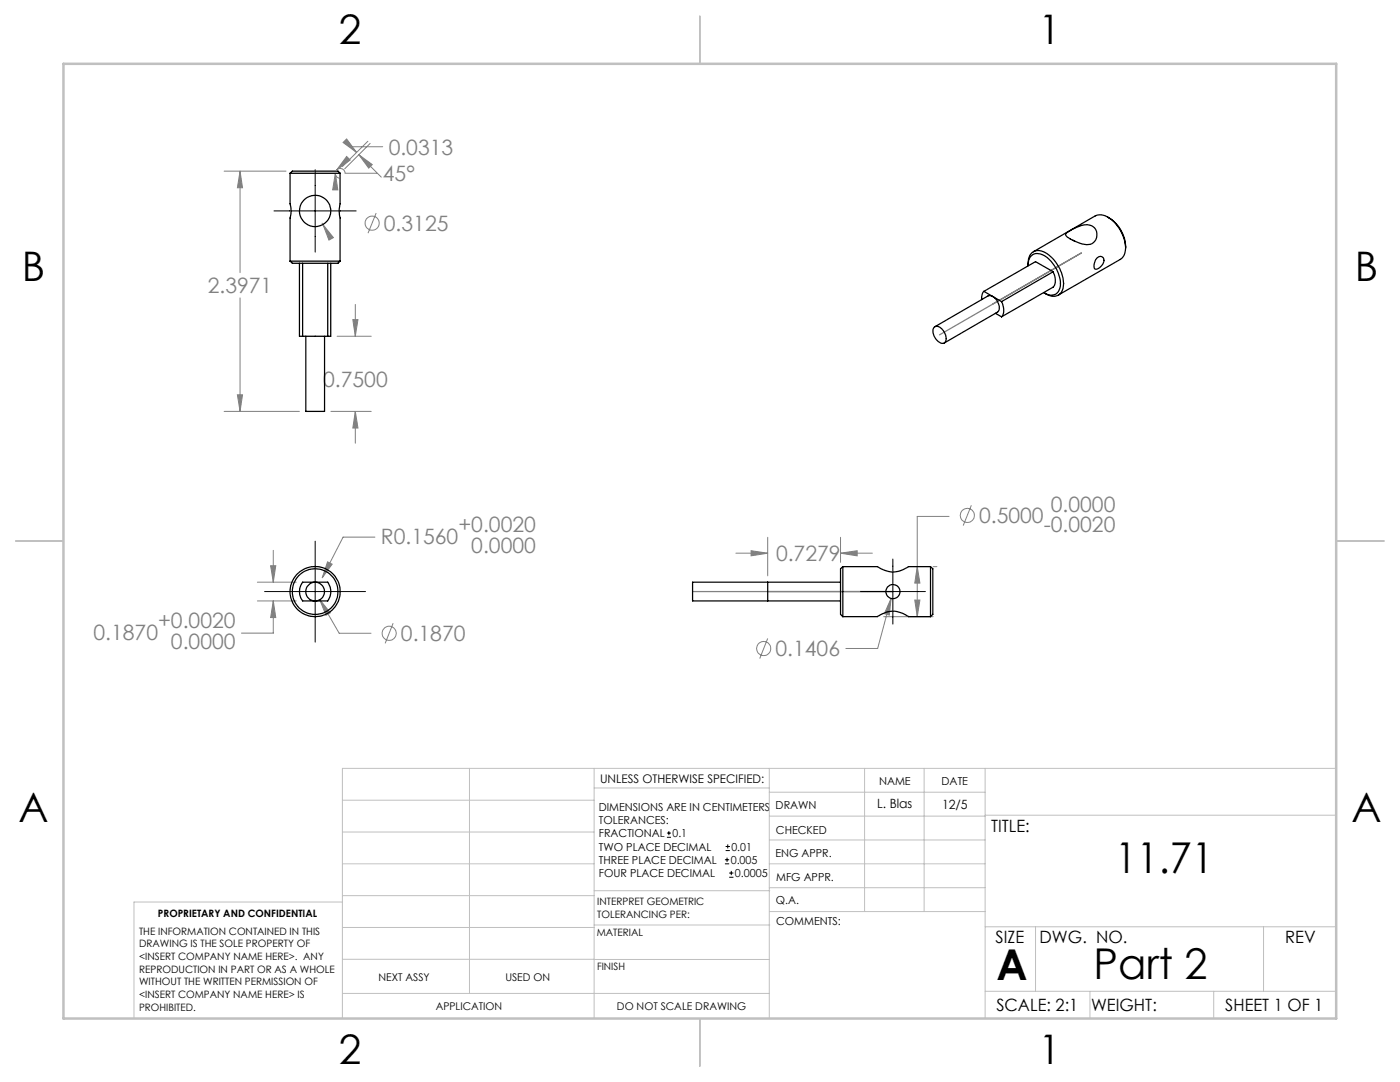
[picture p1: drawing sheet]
<svg xmlns="http://www.w3.org/2000/svg" width="279mm" height="216mm" viewBox="0 0 279 216" stroke-linecap="round" stroke-linejoin="round" font-family="sans-serif">
<g fill="none" stroke="#808080" stroke-width=".2">
<path d="M44.7 34.1h12.4M47.9 34.1v20.3M47.9 34.1l.5 3.4h-1zM66.9 34.6l.5 3.3h-1zM66.9 34.6a.95 .95 0 0 0 .8 1M67.2 33.9a.97 .97 0 0 1 1.1-.2 .97 .97 0 0 1 .6 .9h6.3M68.5 28.4l.7-.7 2 2.7zM69.2 31.2l.7 .7-2.7 2zM71.6 30.9l4.5 4.4M71.6 30.9l2.7 1.9-.7 .7zM73.4 28.2l-5.1 5M73.9 28.6l-5.1 5.1"/>
<path d="M76.4 29.3h-6.4l1.2 1.1M47.9 59.4v22.7M64.3 44.5l.2 .3M64.5 44.8l2 2.6-.8 .5zM75.1 42.5l-1.7 4M47.4 78.8h1l-.5 3.3zM67.3 67.1h6.8M70.4 63.8h1l-.5 3.3zM70.9 60.7v6.4M44.7 82.1h15.1M66 82.1h8.1M70.9 82.1v6.3"/>
<path d="M70.9 82.1l.5 3.3h-1zM51.4 119.9h7.7M51.4 116.2h7.7M54 112.9h1l-.5 3.3zM54.5 119.9v6.4h-6.3M54.5 109.8v6.4M54.5 119.9l.5 3.3h-1zM63.8 119.7l3.9 6.7h6.3M63.8 119.7l2.1 2.6-.8 .5zM65.4 112.1l.9 .5-2 2.7zM74.8 107.2h-6.3l-4.2 8.1M146.9 110.4h6.3"/>
<path d="M149.9 109.9l3.3 .5-3.3 .5zM153.2 107.2v7.7M167.7 107.2v5M167.7 110.4h6.4M167.7 110.4l3.4-.5v1zM177.8 119.4l-.3 3.3-1-.3zM177.8 119.4l-2.6 10h-6.4M182.6 119.7h1l-.5 3.3zM183.1 113.1l.5 3.2h-1zM186.2 113.1h.8M189.4 103h-6.3v20M193.9 100.8l-1.7 4.1"/>
<path d="M78.5 124.4l-1.6 4M153.2 127.4l-1.6 4M176.4 123h9.8"/>
<circle cx="74.3" cy="44.5" r="1.4"/>
<circle cx="193.1" cy="102.8" r="1.4"/>
<circle cx="77.7" cy="126.4" r="1.41"/>
<circle cx="152.4" cy="129.4" r="1.4"/>
</g>
<g fill="none" stroke="#000" stroke-width=".2">
<path d="M62.9 33.9v16.4M54.7 42.1h16.4M52.8 118h20.2M62.9 108v20.1M171.7 118h13M178.2 111.5v13M133.1 167.1h.8M133.1 166.2h.8M133.5 165.8v.9M144.7 172.4h.8M144.7 171.6h.8M144.8 169.7h.9"/>
<path d="M144.8 168.9h.9M145.1 171.1v.9M145.2 168.5v.8M145.5 175h.9M145.5 174.2h.9M145.9 173.8v.8"/>
</g>
<g fill="none" stroke="#c0c0c0" stroke-width=".2">
<path d="M68.3 159.7h50.3M93.7 153.3v44.9M118.6 153.3v49.9M118.6 157.2h34.9M153.5 153.3v49.9M153.5 158.1h43.1M172.5 153.3v28.6M184.4 153.3v28.6M196.6 153.3v49.9M266.7 153.3h-198.4v49.9M68.3 178.7h50.3M68.3 172.4h50.3"/>
<path d="M68.3 166h50.3M68.3 180h-41.6v23.2M118.6 177.7h35M153.5 167.6h43.1M153.5 162.8h43.1M153.5 172.4h43.1M153.5 177.1h43.1M196.6 162.7h70.1M68.3 198.2h85.2M68.3 191.4l85.2 .1M68.3 185.1h50.3M118.6 184.6h35"/>
<path d="M153.6 181.9h43M196.6 197.8h70.1M196.6 184.9h70.1M206.7 184.9v12.9M217.5 197.8v5.4M242.2 197.8v5.4M252.2 184.9v12.9"/>
</g>
<path d="M139.7 3.2v9.5M3.1 107.9h9.6M266.7 107.9h9.5M139.7 203.2v9.6" fill="none" stroke="#c0c0c0" stroke-width=".25"/>
<path d="M12.7 12.7h254v190.5h-254z" fill="none" stroke="#c0c0c0" stroke-width=".5"/>
<path d="M215.8 50.5l-28.3 16.3M138.2 118h40" fill="none" stroke="#808080" stroke-width=".25"/>
<path d="M47.4 78.8h1l-.5 3.3zM47.9 34.1l.5 3.4h-1zM64.5 44.8l1.2 3.1 .8-.5zM71.6 30.9l2.7 1.9-.7 .7zM68.5 28.4l.7-.7 2 2.7zM69.2 31.2l.7 .7-2.7 2zM66.9 34.6l.5 3.3h-1zM70.9 82.1l.5 3.3h-1zM70.4 63.8h1l-.5 3.3zM65.4 112.1l-1.1 3.2 2-2.7zM63.8 119.7l1.3 3.1 .8-.5zM54.5 119.9l.5 3.3h-1zM54 112.9h1l-.5 3.3zM149.9 109.9l3.3 .5-3.3 .5zM167.7 110.4l3.4-.5v1zM177.8 119.4l-1.3 3 1 .3zM182.6 119.7h1l-.5 3.3zM183.1 113.1l.5 3.2h-1z" fill="#808080"/>
<g fill="none" stroke="#000" stroke-width=".25">
<path d="M57.9 34.6h10M57.9 34.6v6.1a4.8 4.8 0 0 1 0 2.8v8.6M57.9 34.6l.4-.5h9.2l.4 .5M67.9 34.6v6.1a5.7 5.7 0 0 0 0 2.8v8.6M57.9 52.1h10M57.9 52.1l.4 .4h9.2l.4-.4M59.8 52.5v14.6h.6M60.4 52.5v14.6M65.4 52.5v14.6M66 52.5v14.6h-.6M196.4 58.1a2.08 2.08 0 0 0-.5 1.7M196.4 58.1l3.5 2.1"/>
<path d="M205.2 52.9a2.45 2.45 0 0 1 1.6-2.9 4.9 4.9 0 0 1 4.3 3 5.7 5.7 0 0 1 .7 5.3 2.3 2.3 0 0 1-3.4 .2M205.2 53a1.97 1.97 0 0 1 2.1-2.4 6.3 6.3 0 0 1 4.2 5 2.64 2.64 0 0 1-1 3.2 2.35 2.35 0 0 1-2.2-.4M206.2 50.2l12.4-7.1a3.3 3.3 0 0 1 3.7 1.1 7.4 7.4 0 0 1 2.2 6.2l-.5 1-.4 .4-12.4 7.1M210.2 54.2a2.92 2.92 0 0 1 0 3.1l-10.3 5.9M210.2 54.2l-10.3 6M210.2 54.2l-3.5-2-10.3 5.9M212.8 46.5l.7-.4a6.6 6.6 0 0 1 3.9-1.2 2.03 2.03 0 0 1 1.4 2.7 2.03 2.03 0 0 1-2.8 1.1 6 6 0 0 1-3.3-1.9zM214.1 47.9l.4 .3M219 51.4a.81 .81 0 0 1 1.1 0 .81 .81 0 0 1 .1 1.1 1.57 1.57 0 0 1-1.7 1.2 2.15 2.15 0 0 1 .5-2.3zM221.1 43.3a7.1 7.1 0 0 1 3.5 6.2M60.4 67.1h5M61 67.1v15h3.8v-15"/>
<path d="M186.4 65.4a1.26 1.26 0 0 1 1.9 .6 1.98 1.98 0 0 1 .2 2.4 1.63 1.63 0 0 1-2-1.2 1.89 1.89 0 0 1-.1-1.8zM186.6 65.2l10.6-6.1a1.98 1.98 0 0 1 2.2 1.8 1.14 1.14 0 0 1-.4 1.4l-10.5 6.1M198.6 62.5l1.3 .7M199.9 60.2a2.87 2.87 0 0 1 0 3M60.4 116.2h5a3.2 3.2 0 0 1 0 3.7h-5a3.1 3.1 0 0 1 0-3.7zM153.2 116.2v3.7M167.7 116.2h-29.5v3.7h29.5M168.2 113.1v9.9M168.2 113.1h6.9a5 5 0 0 0 6.2 0h4.4M168.2 113.1l-.5 .4v9.1l.5 .4M185.7 113.1v9.9M185.7 113.1l.5 .4v9.1l-.5 .4"/>
<path d="M168.2 123h6.9a5 5 0 0 1 6.2 0h4.4"/>
<circle cx="62.9" cy="42.1" r="3.1"/>
<circle cx="62.9" cy="118.1" r="5"/>
<circle cx="62.9" cy="118.1" r="1.88"/>
<circle cx="62.9" cy="118" r="4.6"/>
<circle cx="178.2" cy="118.1" r="1.4"/>
</g>
<g font-size="8.5">
<text x="222.5" y="174.2">11.71</text>
<text x="198.9" y="195.5">A</text>
<text x="218.2" y="195.4">Part 2</text>
</g>
<g font-size="8.1">
<text x="67.6" y="8.9">2</text>
<text x="207.3" y="8.9">1</text>
<text x="4.4" y="56.2">B</text>
<text x="270.4" y="56.2">B</text>
<text x="3.7" y="164.1">A</text>
<text x="269.7" y="164.1">A</text>
<text x="67.6" y="212.4">2</text>
<text x="207.3" y="212.4">1</text>
</g>
<g font-size="4.2" fill="#808080">
<text x="77.6" y="30.9">0.0313</text>
<text x="76.4" y="36.1">45°</text>
<text x="76.6" y="46.1">0.3125</text>
<text x="41.5" y="58.5">2.3971</text>
<text x="64.5" y="77.2">0.7500</text>
<text x="91.5" y="106.2">+0.0020</text>
<text x="195.4" y="104.4">0.5000</text>
<text x="208.3" y="106.2">-0.0020</text>
<text x="209.7" y="102.1">0.0000</text>
<text x="76" y="108.5">R0.1560</text>
<text x="94.1" y="110.3">0.0000</text>
<text x="154.9" y="112">0.7279</text>
<text x="31.6" y="125.4">+0.0020</text>
<text x="18.7" y="127.7">0.1870</text>
<text x="34.1" y="129.5">0.0000</text>
<text x="80" y="127.9">0.1870</text>
<text x="154.8" y="130.9">0.1406</text>
</g>
<g font-size="3.4">
<text x="197.8" y="166">TITLE:</text>
<text x="198.7" y="188.1">SIZE</text>
<text x="207.5" y="188.1">DWG. NO.</text>
<text x="256.5" y="188.2">REV</text>
<text x="198.8" y="201.7">SCALE: 2:1</text>
<text x="217.7" y="201.8">WEIGHT:</text>
<text x="244.5" y="201.7">SHEET 1 OF 1</text>
</g>
<g font-size="2.5">
<text x="175.1" y="161.3">L. Blas</text>
<text x="188" y="161.4">12/5</text>
</g>
<text font-size="2.4" x="119.8" y="156.2">UNLESS OTHERWISE SPECIFIED:</text>
<g font-size="2.2">
<text x="119.5" y="161.8">DIMENSIONS ARE IN CENTIMETERS</text>
<text x="154.8" y="161.4">DRAWN</text>
<text x="175.4" y="156.6">NAME</text>
<text x="187.9" y="156.7">DATE</text>
<text x="119.5" y="164.4">TOLERANCES:</text>
<text x="119.5" y="167.1">FRACTIONAL</text>
<text x="134.2" y="167.1">0.1</text>
<text x="154.9" y="166.3">CHECKED</text>
<text x="119.5" y="172.4">THREE PLACE DECIMAL</text>
<text x="119.5" y="169.7">TWO PLACE DECIMAL</text>
<text x="145.8" y="172.4">0.005</text>
<text x="146" y="169.7">0.01</text>
<text x="154.8" y="171">ENG APPR.</text>
<text x="119.5" y="175">FOUR PLACE DECIMAL</text>
<text x="146.7" y="175">0.0005</text>
<text x="154.9" y="175.7">MFG APPR.</text>
<text x="154.9" y="180.4">Q.A.</text>
<text x="154.9" y="184.6">COMMENTS:</text>
</g>
<g font-size="2.1">
<text x="75.5" y="195.7">NEXT ASSY</text>
<text x="100.9" y="195.7">USED ON</text>
<text x="86.9" y="201.5">APPLICATION</text>
<text x="123.1" y="201.6">DO NOT SCALE DRAWING</text>
</g>
<g font-size="2">
<text x="31.5" y="182.9">PROPRIETARY AND CONFIDENTIAL</text>
<text x="119.2" y="180.6">INTERPRET GEOMETRIC</text>
<text x="119.2" y="183.1">TOLERANCING PER:</text>
<text x="27.8" y="186.5">THE INFORMATION CONTAINED IN THIS</text>
<text x="27.8" y="189">DRAWING IS THE SOLE PROPERTY OF</text>
<text x="27.8" y="191.6">&lt;INSERT COMPANY NAME HERE&gt;. ANY</text>
<text x="119.1" y="186.7">MATERIAL</text>
<text x="27.8" y="194.1">REPRODUCTION IN PART OR AS A WHOLE</text>
<text x="27.8" y="196.6">WITHOUT THE WRITTEN PERMISSION OF</text>
<text x="119.1" y="193.5">FINISH</text>
<text x="27.8" y="199.1">&lt;INSERT COMPANY NAME HERE&gt; IS</text>
<text x="27.8" y="201.7">PROHIBITED.</text>
</g>
</svg>
